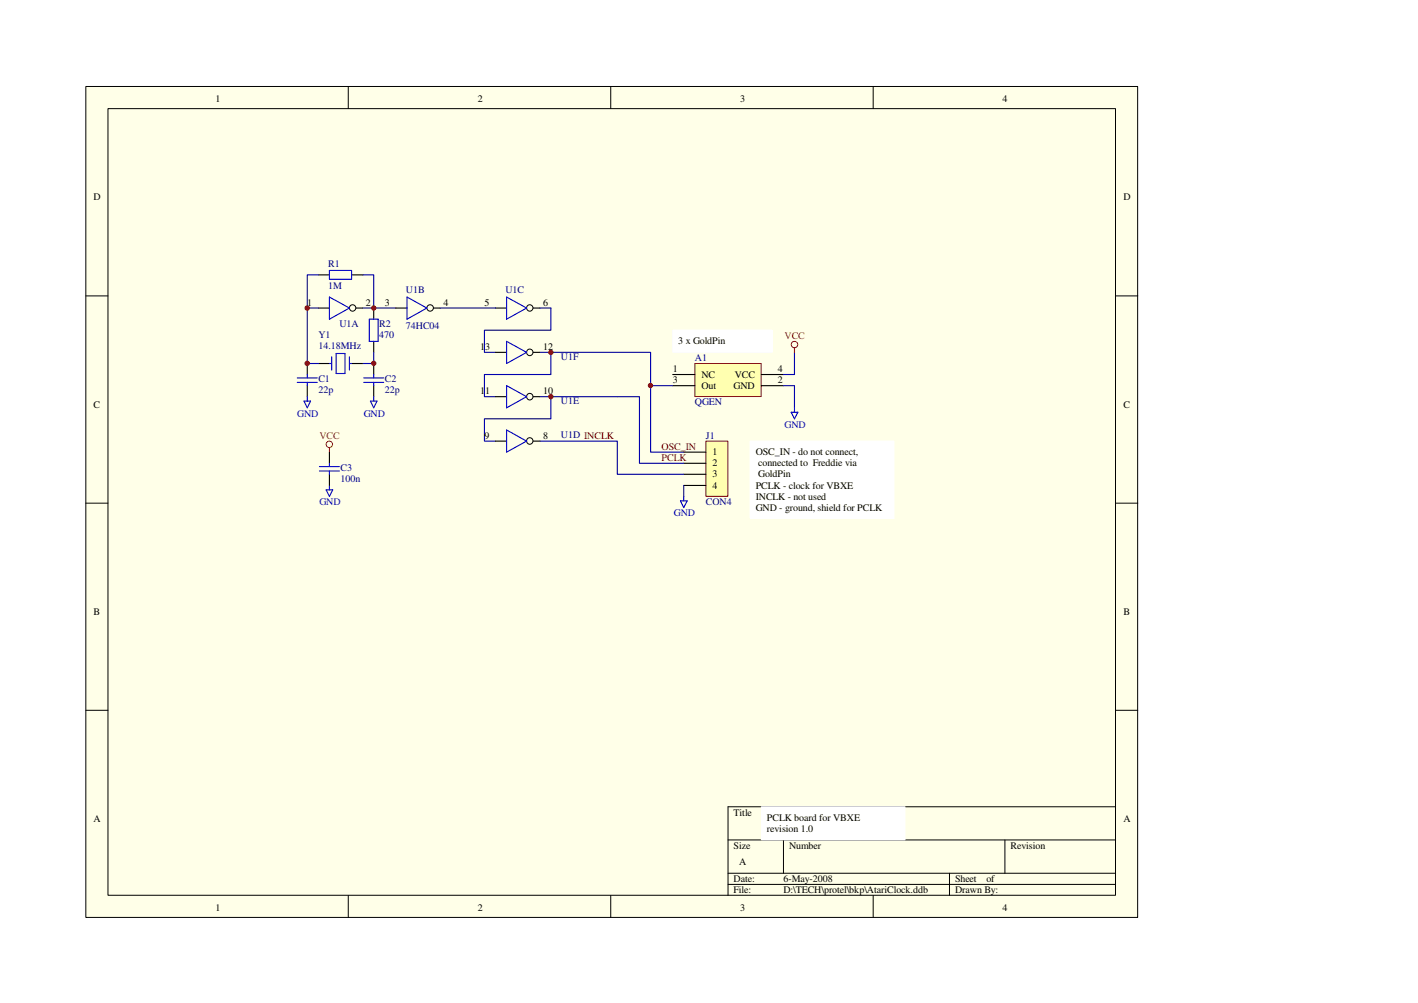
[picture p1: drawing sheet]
<svg xmlns="http://www.w3.org/2000/svg" width="420mm" height="297mm" viewBox="0 0 420 297" stroke-linecap="round" stroke-linejoin="round" font-family="sans-serif">
<path d="M25.4 25.6h311.7v246.1h-311.7z" fill="#ffffe8"/>
<g fill="none" stroke="#000" stroke-width=".3">
<path d="M25.4 25.6h311.7v246.1h-311.7zM32 32.2h298.5v232.9h-298.5zM103.2 25.6v6.6M181 25.6v6.6M258.7 25.6v6.6M25.4 87.6h6.6M330.6 87.6h6.5M25.4 149h6.6M330.6 149h6.5M25.4 210.4h6.6M330.6 210.4h6.5M330.6 238.9h-114.9v26.3"/>
<path d="M215.7 248.8h114.9M215.7 258.6h114.9M232.1 248.8v9.8M281.3 258.6v6.6M297.8 248.8v9.8M103.2 265.2v6.5M181 265.2v6.5M215.7 261.9h114.9M258.7 265.2v6.5"/>
<circle cx="104.5" cy="91.2" r=".95"/>
<circle cx="127.5" cy="91.2" r=".96"/>
<circle cx="157" cy="91.2" r=".95"/>
<circle cx="157" cy="104.3" r=".96"/>
<circle cx="157" cy="117.5" r=".96"/>
<circle cx="157" cy="130.6" r=".96"/>
</g>
<g fill="none" stroke="#000" stroke-width=".33">
<path d="M94.3 81.4h3.3M94.3 91.2h3.3M104.2 81.4h3.3M105.5 91.2h2M110.7 91.2v3.3M117.3 91.2h3.3M128.5 91.2h1.9M146.8 91.2h3.3M158 91.2h2M91 107.7v3.2M91 114.2v3.3M94.3 107.7h3.3"/>
<path d="M104.2 107.7h3.3M110.7 101.1v3.3M110.7 107.7v3.2M110.7 114.2v3.3M146.8 104.4h3.3M146.8 117.5h3.3M158 104.4h2M158 117.5h2M97.6 133.9v3.3M146.8 130.6h3.3M158 130.6h2M97.6 140.5v3.3"/>
</g>
<g fill="none" stroke="#00f" stroke-width=".33">
<path d="M97.6 80.1h6.6v2.6h-6.6zM97.6 88l5.9 3.2-5.9 3.3zM109.4 94.5h2.6v6.6h-2.6zM120.6 88l5.9 3.2-5.9 3.3zM150.1 88l5.9 3.2-5.9 3.3zM88.1 113.2h5.9M88.1 111.9h5.9M90.1 118.8h1.9l-1 2zM91 110.9v1M91 113.2v1M91 117.5v1.3M97.6 107.7h.7"/>
<path d="M98.3 105.7v3.9M99.6 104.7h2.6v5.9h-2.6zM103.5 105.7v3.9M103.5 107.7h.7M107.8 113.2h5.9M107.8 111.9h5.9M109.8 118.8h1.9l-1 2zM110.7 110.9v1M110.7 113.2v1M110.7 117.5v1.3M150.1 101.1l5.9 3.3-5.9 3.3zM150.1 114.2l5.9 3.3-5.9 3.3z"/>
<path d="M94.6 139.5h6M94.6 138.2h6M97.6 137.2v1M97.6 139.5v1M150.1 127.3l5.9 3.3-5.9 3.3zM96.6 145.1h2l-1 1.9zM97.6 143.8v1.3"/>
</g>
<path d="M91 91.2h3.3M94.3 81.4h-3.3v26.3h3.3M107.5 81.4h3.2v9.8M107.5 91.2h9.8M130.4 91.2h16.4M160 91.2h3.2v6.6h-19.7v6.6h3.3M110.7 104.4v3.3h-3.2M160 104.4h3.2v6.5h-19.7v6.6h3.3M160 117.5h22.9M163.2 117.5v6.5h-19.7v6.6h3.3" fill="none" stroke="#000080" stroke-width=".33"/>
<circle cx="97.6" cy="131.6" r=".95" fill="none" stroke="#f00" stroke-width=".3"/>
<path d="M97.6 132.6v1.3" fill="none" stroke="#f00" stroke-width=".33"/>
<path d="M205.9 107.7h19.6v9.7h-19.6z" fill="#ffffb0"/>
<path d="M205.9 107.7h19.6v9.7h-19.6z" fill="none" stroke="#800000" stroke-width=".3"/>
<path d="M199.3 110.9h6.6M199.3 114.2h6.6M225.6 110.9h6.5M225.6 114.2h6.5" fill="none" stroke="#000" stroke-width=".33"/>
<path d="M232.1 114.2h3.3v6.6M235.4 104.4v6.5h-3.3" fill="none" stroke="#000080" stroke-width=".33"/>
<path d="M209.2 130.7h6.5v16.3h-6.5z" fill="#ffffb0"/>
<path d="M209.2 130.6h6.5v16.4h-6.5z" fill="none" stroke="#800000" stroke-width=".3"/>
<path d="M202.6 133.9h6.6M202.6 137.2h6.6M202.6 140.5h6.6M202.6 143.8h6.6" fill="none" stroke="#000" stroke-width=".33"/>
<path d="M234.4 122.1h2l-1 1.9zM235.4 120.8v1.3M201.6 148.3h2l-1 2zM202.6 147v1.3" fill="none" stroke="#00f" stroke-width=".33"/>
<path d="M163.2 104.4h29.6v29.5h9.8M182.9 117.5h6.6v19.7h13.1M192.8 114.2h6.5M160 130.6h22.9v9.9h19.7M202.6 143.8v3.2" fill="none" stroke="#000080" stroke-width=".33"/>
<circle cx="235.4" cy="102" r=".96" fill="none" stroke="#f00" stroke-width=".3"/>
<path d="M235.4 103v1.4" fill="none" stroke="#f00" stroke-width=".33"/>
<circle cx="110.7" cy="91.2" r=".64" fill="#800000"/>
<circle cx="110.7" cy="91.2" r=".64" fill="none" stroke="#800000" stroke-width=".3"/>
<circle cx="110.7" cy="107.6" r=".64" fill="#800000"/>
<circle cx="110.7" cy="107.6" r=".64" fill="none" stroke="#800000" stroke-width=".3"/>
<circle cx="91" cy="107.6" r=".66" fill="#800000"/>
<circle cx="91" cy="107.6" r=".66" fill="none" stroke="#800000" stroke-width=".3"/>
<circle cx="163.2" cy="104.3" r=".64" fill="#800000"/>
<circle cx="163.2" cy="104.3" r=".64" fill="none" stroke="#800000" stroke-width=".3"/>
<circle cx="163.2" cy="117.5" r=".64" fill="#800000"/>
<circle cx="163.2" cy="117.5" r=".64" fill="none" stroke="#800000" stroke-width=".3"/>
<circle cx="91" cy="91.2" r=".66" fill="#800000"/>
<circle cx="91" cy="91.2" r=".66" fill="none" stroke="#800000" stroke-width=".3"/>
<circle cx="192.7" cy="114.2" r=".64" fill="#800000"/>
<circle cx="192.7" cy="114.2" r=".64" fill="none" stroke="#800000" stroke-width=".3"/>
<path d="M225.6 239h42.6v9.7h-42.6z" fill="#fff"/>
<path d="M225.6 238.9h42.6v9.8h-42.6z" fill="none" stroke="#fff" stroke-width=".3"/>
<path d="M222.3 130.7h42.6v22.8h-42.6z" fill="#fff"/>
<path d="M222.3 130.6h42.6v22.9h-42.6z" fill="none" stroke="#fff" stroke-width=".3"/>
<path d="M199.4 97.8h29.4v6.5h-29.4z" fill="#fff"/>
<path d="M199.3 97.8h29.5v6.5h-29.5z" fill="none" stroke="#fff" stroke-width=".3"/>
<g font-size="3">
<text x="63.8" y="30.1">1</text>
<text x="141.6" y="30.1">2</text>
<text x="219.4" y="30.1">3</text>
<text x="297.1" y="30.1">4</text>
<text x="27.7" y="59.4">D</text>
<text x="332.9" y="59.4">D</text>
<text x="91" y="90.6">1</text>
<text x="108.4" y="90.6">2</text>
<text x="114" y="90.6">3</text>
<text x="131.4" y="90.6">4</text>
<text x="143.5" y="90.6">5</text>
<text x="160.9" y="90.6">6</text>
<text x="142.2" y="103.7">13</text>
<text x="160.9" y="103.7">12</text>
<text x="201" y="102">3 x GoldPin</text>
<text x="199.3" y="110.2">1</text>
<text x="199.3" y="113.5">3</text>
<text x="207.8" y="111.9">NC</text>
<text x="217.7" y="111.9">VCC</text>
<text x="230.5" y="113.5">2</text>
<text x="230.5" y="110.2">4</text>
<text x="142.2" y="116.8">11</text>
<text x="160.9" y="116.8">10</text>
<text x="207.8" y="115.1">Out</text>
<text x="217.4" y="115.1">GND</text>
<text x="27.7" y="120.7">C</text>
<text x="332.9" y="120.7">C</text>
<text x="143.5" y="129.9">9</text>
<text x="160.9" y="129.9">8</text>
<text x="211.1" y="134.8">1</text>
<text x="223.9" y="134.8">OSC_IN - do not connect,</text>
<text x="211.1" y="138.1">2</text>
<text x="211.1" y="141.4">3</text>
<text x="224.7" y="138.1">connected to Freddie via</text>
<text x="224.7" y="141.4">GoldPin</text>
<text x="211.1" y="144.7">4</text>
<text x="223.9" y="144.7">PCLK - clock for VBXE</text>
<text x="223.9" y="148">INCLK - not used</text>
<text x="223.9" y="151.3">GND - ground, shield for PCLK</text>
<text x="27.7" y="182.1">B</text>
<text x="332.9" y="182.1">B</text>
<text x="27.7" y="243.5">A</text>
<text x="217.4" y="241.5">Title</text>
<text x="227.2" y="243.2">PCLK board for VBXE</text>
<text x="332.9" y="243.5">A</text>
<text x="217.4" y="251.3">Size</text>
<text x="227.2" y="246.4">revision 1.0</text>
<text x="233.8" y="251.3">Number</text>
<text x="299.4" y="251.3">Revision</text>
<text x="219" y="256.3">A</text>
<text x="217.4" y="261.2">Date:</text>
<text x="232.1" y="261.2">6-May-2008</text>
<text x="283" y="261.2">Sheet</text>
<text x="292.3" y="261.2">of</text>
<text x="63.8" y="269.7">1</text>
<text x="141.6" y="269.7">2</text>
<text x="217.4" y="264.5">File:</text>
<text x="219.4" y="269.7">3</text>
<text x="232.1" y="264.5">D:\TECH\protel\bkp\AtariClock.ddb</text>
<text x="283" y="264.5">Drawn By:</text>
<text x="297.1" y="269.7">4</text>
</g>
<g font-size="3" fill="#000080">
<text x="97.3" y="79">R1</text>
<text x="97.3" y="85.6">1M</text>
<text x="120.3" y="86.9">U1B</text>
<text x="149.8" y="86.9">U1C</text>
<text x="94.3" y="100.1">Y1</text>
<text x="100.6" y="96.8">U1A</text>
<text x="112.4" y="96.8">R2</text>
<text x="112.4" y="100.1">470</text>
<text x="120.3" y="97.5">74HC04</text>
<text x="94.3" y="103.3">14.18MHz</text>
<text x="166.2" y="106.6">U1F</text>
<text x="205.9" y="106.9">A1</text>
<text x="94.3" y="113.2">C1</text>
<text x="114" y="113.2">C2</text>
<text x="94.3" y="116.5">22p</text>
<text x="114" y="116.5">22p</text>
<text x="166.2" y="119.8">U1E</text>
<text x="205.9" y="120.1">QGEN</text>
<text x="166.2" y="129.6">U1D INCLK</text>
<text x="209.2" y="129.9">J1</text>
<text x="100.9" y="139.4">C3</text>
<text x="100.9" y="142.7">100n</text>
<text x="209.2" y="149.6">CON4</text>
</g>
<g font-size="3" fill="#f00">
<text x="232.5" y="100.4">VCC</text>
<text x="94.6" y="129.9">VCC</text>
</g>
<g font-size="3" fill="#00f">
<text x="88.1" y="123.4">GND</text>
<text x="107.8" y="123.4">GND</text>
<text x="232.5" y="126.6">GND</text>
<text x="94.6" y="149.6">GND</text>
<text x="199.7" y="152.9">GND</text>
</g>
<g font-size="3" fill="#800000">
<text x="196" y="136.5">PCLK</text>
<text x="196" y="133.2">OSC_IN</text>
</g>
</svg>
